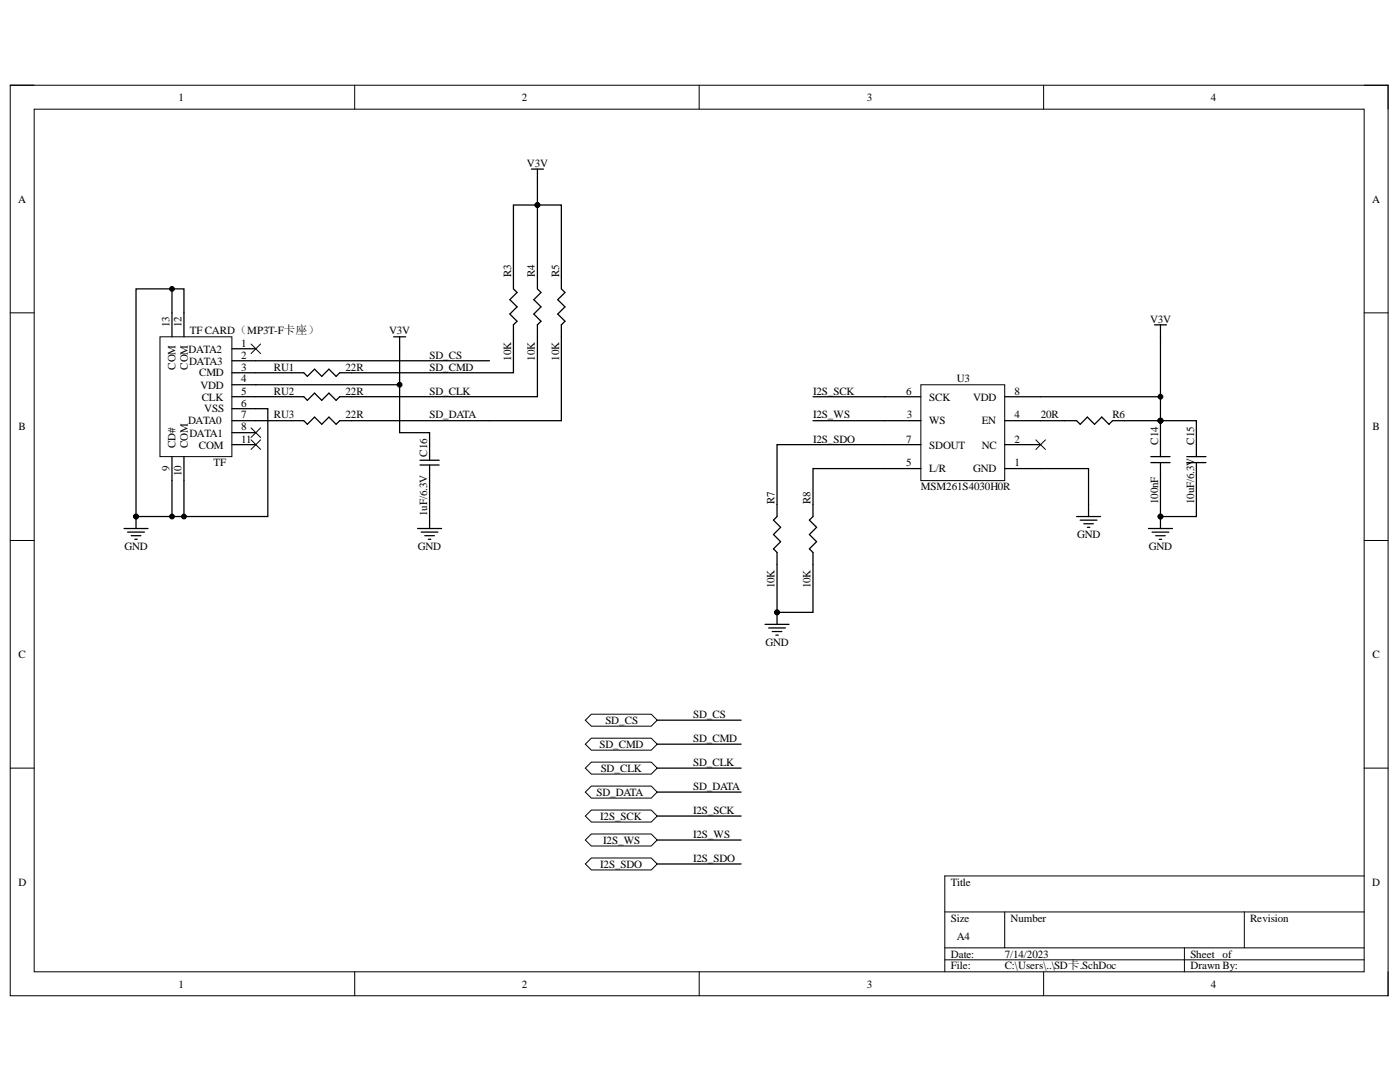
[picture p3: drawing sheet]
<svg xmlns="http://www.w3.org/2000/svg" width="279mm" height="216mm" viewBox="0 0 279 216" stroke-linecap="round" stroke-linejoin="round" font-family="sans-serif">
<path d="M2 17h275v181.7h-275z" fill="none" stroke="#000" stroke-width=".2"/>
<path d="M6.8 21.8h265.4v172.1h-265.4z" fill-rule="evenodd" fill="#fff"/>
<g fill="none" stroke="#000" stroke-width=".2">
<path d="M2 17h4.8M70.8 17v4.8M139.5 17v4.8M208.3 17v4.8M272.2 17h4.8v4.8M6.8 21.8h265.4v172.1h-265.4zM2 62.4h4.8M272.2 62.4h4.8M2 107.8h4.8M272.2 107.8h4.8M2 153.3h4.8M272.2 153.3h4.8"/>
<path d="M272.2 174.8h-83.6v19.1M70.8 193.9v4.8M139.5 193.9v4.8M188.6 182h83.6M188.6 189.1h83.6M188.6 191.5h83.6M200.5 182v7.1M208.3 193.9v4.8M236.4 189.1v4.8M248.3 182v7.1M277 193.9v4.8"/>
</g>
<path d="M102.5 55.3v2.3l.7 .8-1.4 1.4 1.4 1.4-1.4 1.5 1.4 1.4-.7 .7v2.4" fill="none" stroke="#000" stroke-width=".25"/>
<path d="M31.9 67.2h14.4v23.9h-14.4z" fill-rule="evenodd" fill="#fff"/>
<g fill="none" stroke="#000" stroke-width=".2">
<path d="M31.9 67.2h14.4v23.9h-14.4zM50.1 68.6l1.9 2M52 68.6l-1.9 2M50.1 87.8l1.9 1.9M50.1 85.4l1.9 1.9M52 87.8l-1.9 1.9M52 85.4l-1.9 1.9"/>
<circle cx="34.3" cy="57.6" r=".48"/>
<circle cx="107.3" cy="40.9" r=".48"/>
<circle cx="79.8" cy="76.8" r=".48"/>
<circle cx="27.1" cy="103.1" r=".48"/>
<circle cx="34.3" cy="103.1" r=".48"/>
<circle cx="36.7" cy="103.1" r=".48"/>
</g>
<g fill="none" stroke="#000" stroke-width=".25">
<path d="M106.1 33.7h2.3M107.3 33.7v2.4M34.3 57.6v9.6M102.5 55.3v-14.4h9.5v16.7l.8 .8-1.5 1.4 1.5 1.4-1.5 1.5 1.5 1.4-.8 .7v19.1h-44.2l-.7 .8-1.5-1.5-1.4 1.5-1.4-1.5-1.5 1.5-.7-.8h-14.3M107.3 40.9v16.7l.7 .8-1.5 1.4 1.5 1.4-1.5 1.5 1.5 1.4-.7 .7v14.4h-39.5l-.7 .7-1.5-1.5-1.4 1.5-1.4-1.5-1.5 1.5-.7-.7h-14.3M36.7 67.2v-9.6h-9.6v45.5h26.4v-21.6h-7.2M46.3 69.6h4.8M46.3 72h51.4M46.3 76.8h33.5M78.6 67.2h2.3M79.8 67.2v19.1h5.9v5.5M102.5 67.2v7.2h-34.7l-.7 .7-1.5-1.4-1.4 1.4-1.4-1.4-1.5 1.4-.7-.7h-14.3"/>
<path d="M34.3 91.1v12M36.7 91.1v12M46.3 86.3h4.8M46.3 88.7h4.8M83.8 92.8h3.8M83.8 91.8h3.8M85.7 92.8v12.7M24.8 105.5h4.7M25.5 106.2h3.3M26.2 106.9h1.9M26.9 107.6h.5M27.1 103.1v2.4"/>
<path d="M83.3 105.5h4.8M84.1 106.2h3.3M84.8 106.9h1.9M85.5 107.6h.5"/>
</g>
<g fill="#000">
<circle cx="34.3" cy="57.6" r=".48"/>
<circle cx="107.3" cy="40.9" r=".48"/>
<circle cx="79.8" cy="76.8" r=".48"/>
<circle cx="27.1" cy="103.1" r=".48"/>
<circle cx="34.3" cy="103.1" r=".48"/>
<circle cx="36.7" cy="103.1" r=".48"/>
</g>
<path d="M183.8 76.8h16.7v19.1h-16.7z" fill-rule="evenodd" fill="#fff"/>
<g fill="none" stroke="#000" stroke-width=".2">
<path d="M183.8 76.8h16.7v19.1h-16.7zM206.7 87.8l1.9 1.9M208.6 87.8l-1.9 1.9"/>
<circle cx="107.3" cy="40.9" r=".48"/>
<circle cx="231.6" cy="83.9" r=".48"/>
<circle cx="231.6" cy="103.1" r=".48"/>
<circle cx="155.1" cy="122.2" r=".48"/>
</g>
<g fill="none" stroke="#000" stroke-width=".25">
<path d="M107.3 36.1v4.8M162.3 79.2h21.5M200.5 79.2h7.2M230.4 64.8h2.4M231.6 64.8v26.3M162.3 83.9h21.5M183.8 88.7h-28.7v14.4l-.7 .7 1.4 1.4-1.4 1.5 1.4 1.4-1.4 1.4 .7 .7v12h7.1v-12l-.7-.7 1.5-1.4-1.5-1.4 1.5-1.5-1.5-1.4 .7-.7 .1-9.6h21.5M200.5 93.5h16.7v9.6M200.5 83.9h14.4l.7 .8 1.4-1.5 1.4 1.5 1.5-1.5 1.4 1.5 .7-.8h16.8v7.2M200.5 88.7h7.2M229.7 92.3h3.8M229.7 91.1h3.8"/>
<path d="M231.6 92.3v10.8h7.2v-10.8M236.9 92.3h3.8M236.9 91.1h3.8M214.9 103.1h4.7M215.6 103.8h3.3M216.3 104.5h1.9M217 105.2h.5M229.2 105.5h4.8M229.9 106.2h3.4M230.6 106.9h1.9M231.4 107.6h.4M231.6 103.1v2.4"/>
<path d="M152.7 124.6h4.8M153.4 125.3h3.3M154.1 126h1.9M154.8 126.7h.5M155.1 122.2v2.4"/>
</g>
<g fill="#000">
<circle cx="107.3" cy="40.9" r=".48"/>
<circle cx="231.6" cy="83.9" r=".48"/>
<circle cx="231.6" cy="103.1" r=".48"/>
<circle cx="155.1" cy="122.2" r=".48"/>
</g>
<path d="M116.8 143.7l1.2-1.2h12l1.2 1.2-1.2 1.2h-12z" fill-rule="evenodd" fill="#fff"/>
<path d="M116.8 143.7l1.2-1.2h12l1.2 1.2-1.2 1.2h-12z" fill="none" stroke="#000" stroke-width=".2"/>
<path d="M116.8 148.5l1.2-1.2h12l1.2 1.2-1.2 1.2h-12z" fill-rule="evenodd" fill="#fff"/>
<path d="M116.8 148.5l1.2-1.2h12l1.2 1.2-1.2 1.2h-12z" fill="none" stroke="#000" stroke-width=".2"/>
<path d="M116.8 153.3l1.2-1.2h12l1.2 1.2-1.2 1.2h-12z" fill-rule="evenodd" fill="#fff"/>
<path d="M116.8 153.3l1.2-1.2h12l1.2 1.2-1.2 1.2h-12z" fill="none" stroke="#000" stroke-width=".2"/>
<path d="M118 156.9h12l1.2 1.2-1.2 1.1h-12l-1.2-1.1z" fill-rule="evenodd" fill="#fff"/>
<path d="M118 156.9h12l1.2 1.2-1.2 1.1h-12l-1.2-1.1z" fill="none" stroke="#000" stroke-width=".2"/>
<path d="M116.8 162.8l1.2-1.2h12l1.2 1.2-1.2 1.2h-12z" fill-rule="evenodd" fill="#fff"/>
<path d="M116.8 162.8l1.2-1.2h12l1.2 1.2-1.2 1.2h-12z" fill="none" stroke="#000" stroke-width=".2"/>
<path d="M118 166.4h12l1.2 1.2-1.2 1.2h-12l-1.2-1.2z" fill-rule="evenodd" fill="#fff"/>
<path d="M118 166.4h12l1.2 1.2-1.2 1.2h-12l-1.2-1.2z" fill="none" stroke="#000" stroke-width=".2"/>
<path d="M116.8 172.4l1.2-1.2h12l1.2 1.2-1.2 1.2h-12z" fill-rule="evenodd" fill="#fff"/>
<g fill="none" stroke="#000" stroke-width=".2">
<path d="M116.8 172.4l1.2-1.2h12l1.2 1.2-1.2 1.2h-12z"/>
<circle cx="231.6" cy="79.2" r=".48"/>
</g>
<path d="M207.7 79.2h23.9M131.2 143.7h16.7M131.2 148.5h16.7M131.2 153.3h16.7M131.2 158.1h16.7M131.2 162.8h16.7M131.2 167.6h16.7M131.2 172.4h16.7" fill="none" stroke="#000" stroke-width=".25"/>
<circle cx="231.6" cy="79.2" r=".48" fill="#000"/>
<g font-size="2.2">
<text x="35.6" y="20.1">1</text>
<text x="104.1" y="20.1">2</text>
<text x="173" y="20.1">3</text>
<text x="241.6" y="20.1">4</text>
<text x="105.2" y="33.3">V3V</text>
<text x="3.6" y="40.4">A</text>
<text x="273.9" y="40.4">A</text>
<text x="102" y="55.2" transform="rotate(-90 102 55.2)">R3</text>
<text x="106.8" y="55.2" transform="rotate(-90 106.8 55.2)">R4</text>
<text x="111.6" y="55.2" transform="rotate(-90 111.6 55.2)">R5</text>
<text x="33.8" y="65.3" transform="rotate(-90 33.8 65.3)">13</text>
<text x="36.2" y="65.3" transform="rotate(-90 36.2 65.3)">12</text>
<text x="229.5" y="64.4">V3V</text>
<text x="37.6" y="70.4">DATA2</text>
<text x="37.9" y="66.7">TF CARD（MP3T-F卡座）</text>
<text x="48.1" y="69.2">1</text>
<text x="48.1" y="71.6">2</text>
<text x="77.7" y="66.7">V3V</text>
<text x="85.7" y="71.6">SD_CS</text>
<text x="102" y="72" transform="rotate(-90 102 72)">10K</text>
<text x="106.8" y="72" transform="rotate(-90 106.8 72)">10K</text>
<text x="111.6" y="72" transform="rotate(-90 111.6 72)">10K</text>
<text x="35" y="73.8" transform="rotate(-90 35 73.8)">COM</text>
<text x="37.5" y="73.8" transform="rotate(-90 37.5 73.8)">COM</text>
<text x="37.7" y="72.7">DATA3</text>
<text x="39.8" y="75.1">CMD</text>
<text x="40" y="77.6">VDD</text>
<text x="48.1" y="73.9">3</text>
<text x="48.1" y="76.3">4</text>
<text x="54.7" y="73.9">RU1</text>
<text x="68.9" y="73.9">22R</text>
<text x="85.7" y="73.9">SD_CMD</text>
<text x="190.9" y="76.3">U3</text>
<text x="40.3" y="79.9">CLK</text>
<text x="40.8" y="82.3">VSS</text>
<text x="48.1" y="78.8">5</text>
<text x="48.1" y="81.1">6</text>
<text x="48.1" y="83.5">7</text>
<text x="54.7" y="78.8">RU2</text>
<text x="54.7" y="83.5">RU3</text>
<text x="68.9" y="78.8">22R</text>
<text x="68.9" y="83.5">22R</text>
<text x="85.7" y="78.8">SD_CLK</text>
<text x="85.7" y="83.5">SD_DATA</text>
<text x="162.3" y="78.8">I2S_SCK</text>
<text x="162.3" y="83.5">I2S_WS</text>
<text x="180.9" y="78.8">6</text>
<text x="181" y="83.5">3</text>
<text x="185.4" y="79.9">SCK</text>
<text x="194.2" y="79.9">VDD</text>
<text x="202.4" y="83.5">4</text>
<text x="202.4" y="78.8">8</text>
<text x="207.7" y="83.5">20R</text>
<text x="222" y="83.5">R6</text>
<text x="3.7" y="85.9">B</text>
<text x="35" y="89.4" transform="rotate(-90 35 89.4)">CD#</text>
<text x="37.5" y="89.4" transform="rotate(-90 37.5 89.4)">COM</text>
<text x="37.6" y="84.7">DATA0</text>
<text x="37.8" y="87.1">DATA1</text>
<text x="39.7" y="89.5">COM</text>
<text x="48.1" y="85.9">8</text>
<text x="48.1" y="88.3">11</text>
<text x="162.3" y="88.3">I2S_SDO</text>
<text x="180.9" y="88.3">7</text>
<text x="185.4" y="84.7">WS</text>
<text x="185.4" y="89.5">SDOUT</text>
<text x="195.9" y="89.5">NC</text>
<text x="195.9" y="84.7">EN</text>
<text x="202.4" y="88.3">2</text>
<text x="231.1" y="88.7" transform="rotate(-90 231.1 88.7)">C14</text>
<text x="238.3" y="88.7" transform="rotate(-90 238.3 88.7)">C15</text>
<text x="273.9" y="85.9">B</text>
<text x="33.8" y="94" transform="rotate(-90 33.8 94)">9</text>
<text x="36.2" y="95.1" transform="rotate(-90 36.2 95.1)">10</text>
<text x="42.6" y="93">TF</text>
<text x="85.3" y="91.1" transform="rotate(-90 85.3 91.1)">C16</text>
<text x="180.9" y="93">5</text>
<text x="185.4" y="94.2">L/R</text>
<text x="194.2" y="94.2">GND</text>
<text x="202.4" y="93">1</text>
<text x="154.6" y="100.7" transform="rotate(-90 154.6 100.7)">R7</text>
<text x="161.8" y="100.7" transform="rotate(-90 161.8 100.7)">R8</text>
<text x="183.8" y="97.9">MSM261S4030H0R</text>
<text x="231.1" y="100.7" transform="rotate(-90 231.1 100.7)">100nF</text>
<text x="238.3" y="100.7" transform="rotate(-90 238.3 100.7)">10uF/6.3V</text>
<text x="85.3" y="103" transform="rotate(-90 85.3 103)">1uF/6.3V</text>
<text x="215" y="107.4">GND</text>
<text x="24.9" y="109.8">GND</text>
<text x="83.4" y="109.8">GND</text>
<text x="229.3" y="109.8">GND</text>
<text x="154.6" y="117.4" transform="rotate(-90 154.6 117.4)">10K</text>
<text x="161.8" y="117.4" transform="rotate(-90 161.8 117.4)">10K</text>
<text x="3.7" y="131.4">C</text>
<text x="152.8" y="128.9">GND</text>
<text x="273.9" y="131.4">C</text>
<text x="138.3" y="143.3">SD_CS</text>
<text x="119.6" y="149.2">SD_CMD</text>
<text x="120.8" y="144.5">SD_CS</text>
<text x="138.3" y="148">SD_CMD</text>
<text x="119.9" y="154">SD_CLK</text>
<text x="138.3" y="152.8">SD_CLK</text>
<text x="119" y="158.9">SD_DATA</text>
<text x="138.3" y="157.6">SD_DATA</text>
<text x="119.8" y="163.6">I2S_SCK</text>
<text x="138.3" y="162.4">I2S_SCK</text>
<text x="138.3" y="167.1">I2S_WS</text>
<text x="119.8" y="173.1">I2S_SDO</text>
<text x="120.4" y="168.4">I2S_WS</text>
<text x="138.3" y="172">I2S_SDO</text>
<text x="3.7" y="176.8">D</text>
<text x="189.8" y="176.8">Title</text>
<text x="273.9" y="176.8">D</text>
<text x="189.8" y="183.9">Size</text>
<text x="201.7" y="183.9">Number</text>
<text x="249.5" y="183.9">Revision</text>
<text x="189.8" y="191.1">Date:</text>
<text x="190.9" y="187.5">A4</text>
<text x="200.5" y="191.1">7/14/2023</text>
<text x="237.6" y="191.1">Sheet of</text>
<text x="35.6" y="197.1">1</text>
<text x="104.1" y="197.1">2</text>
<text x="173" y="197.1">3</text>
<text x="189.8" y="193.4">File:</text>
<text x="200.5" y="193.4">C:\Users\..\SD卡.SchDoc</text>
<text x="237.6" y="193.4">Drawn By:</text>
<text x="241.6" y="197.1">4</text>
</g>
</svg>
